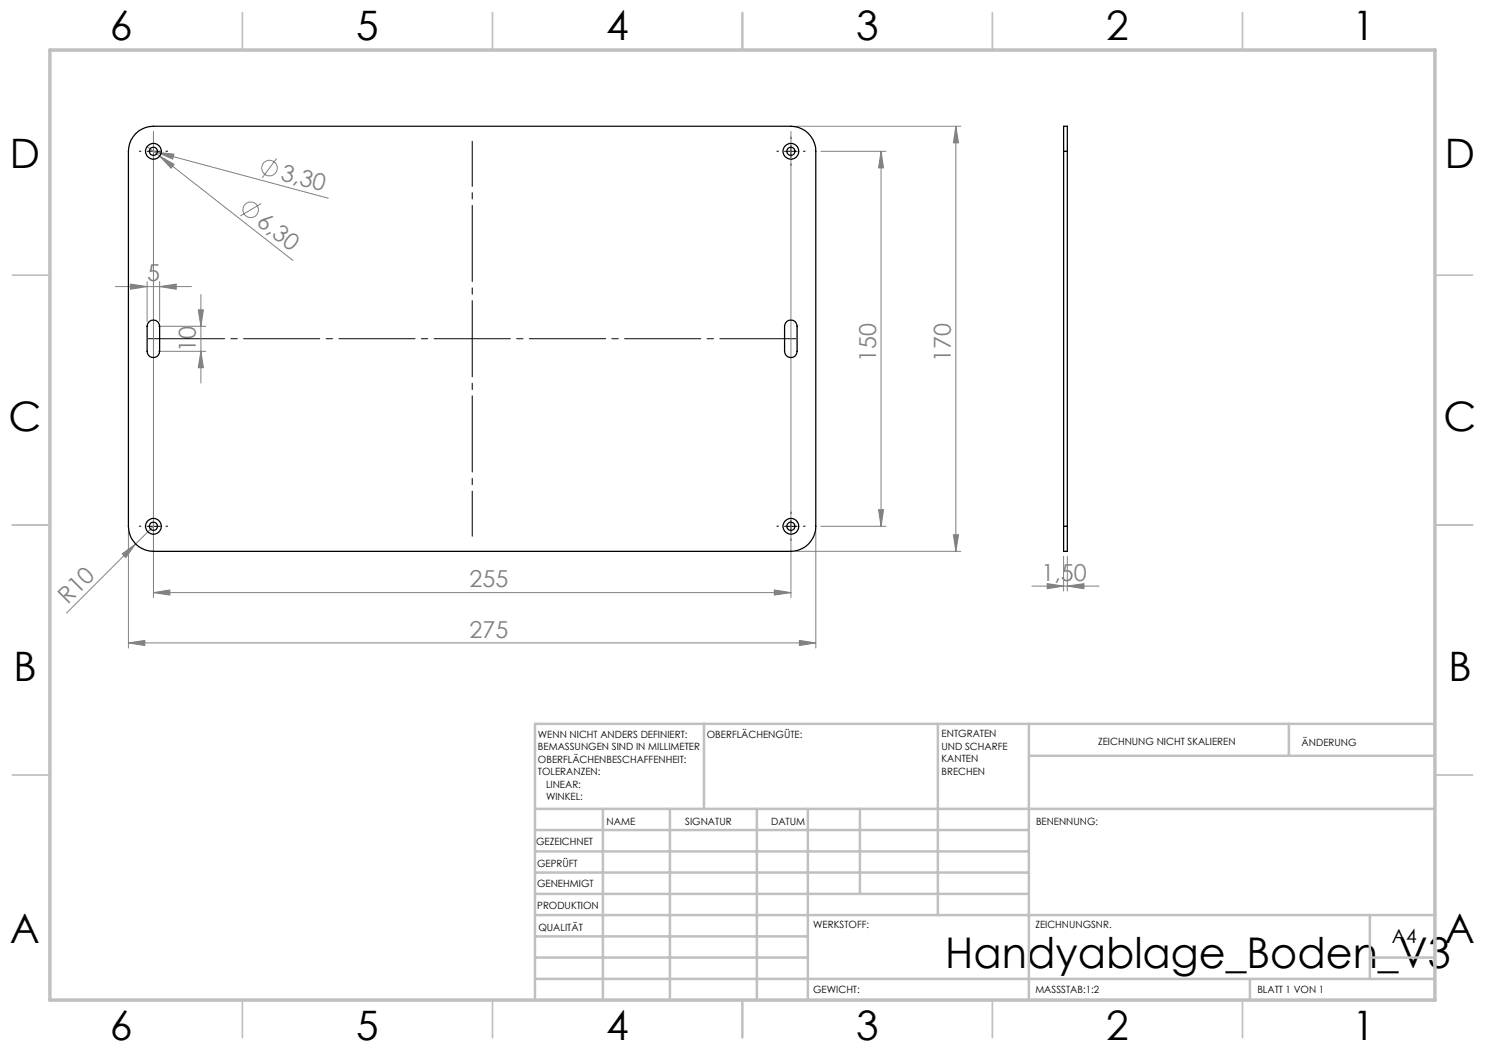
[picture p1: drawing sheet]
<svg xmlns="http://www.w3.org/2000/svg" width="297mm" height="210mm" viewBox="0 0 297 210" stroke-linecap="round" stroke-linejoin="round" font-family="sans-serif">
<g fill="none" stroke="#808080" stroke-width=".2">
<path d="M29.4 29.3l2.5 1.9M29.9 30l1.6 .5M30.7 26.3v93.2M31.5 30.5l3.3 .3-.3 1zM31.5 30.5l34.2 9.1M31.9 31.2l2.9 1.7-.6 .7zM31.9 31.2l26.7 20.9M55.3 31.7l-2.8 3.9M158.2 26.3v93.2M159.2 25.3h33M164.2 30.3h13M176.2 30.3v75"/>
<path d="M176.2 30.3l.5 3.3h-1zM191.2 25.3v85M191.2 25.3l.5 3.3h-1zM23.1 57.3h15.2M26.1 56.8l3.3 .5-3.3 .5zM29.4 56.3v8M31.9 57.3l3.3-.5v1zM31.9 56.3v8M40.2 58.9v17.7M52.2 40.7l-4.1 2.5M31.7 65.3h9.5M31.7 70.3h9.5"/>
<path d="M39.7 62h1l-.5 3.3zM40.2 70.3l.5 3.2h-1zM24.4 110.8l2.7-2-1.9 2.7zM25.7 106.2v23.4M27.1 108.8l-13.8 13.8M30.7 118.5l3.3-.5v1zM30.7 118.5h127.5M30.7 105.3l-3.6 3.5M154.9 118l3.3 .5-3.3 .5zM159.2 110.3h33M163.2 106.2v23.4M164.2 105.3h13"/>
<path d="M175.7 101.9h1l-.5 3.4zM190.7 107h1l-.5 3.3zM206.4 117.2h13.4M209.4 116.7l3.3 .5-3.3 .5zM212.7 111.3v6.9M213.5 117.2l3.3-.5v1zM213.5 111.3v6.9M25.7 128.6l3.3-.5v1zM25.7 128.6h137.5M159.9 128.1l3.3 .5-3.3 .5z"/>
<circle cx="53.9" cy="33.6" r="1.56"/>
<circle cx="50.1" cy="42" r="1.56"/>
</g>
<path d="M28.7 67.7h131.5" fill="none" stroke="#000" stroke-width=".2" stroke-dasharray="15.2 1.3 1.3 1.3" stroke-dashoffset="-1"/>
<path d="M94.4 107.2v-79" fill="none" stroke="#000" stroke-width=".2" stroke-dasharray="15.2 1.3 1.3 1.3" stroke-dashoffset="6.2"/>
<g fill="none" stroke="#000" stroke-width=".2" stroke-dasharray="15.2 1.3 1.3 1.3">
<path d="M28.2 30.2h-.3M30.7 27.7v-.3M30.7 32.7v.4M33.2 30.2h.3M155.7 30.2h-.3M158.2 27.7v-.3M158.2 32.7v.4M160.7 30.2h.3M28.2 105.2h-.3M30.7 102.7v-.3M30.7 107.7v.4M33.2 105.2h.3"/>
<path d="M155.7 105.2h-.3M158.2 102.7v-.3M158.2 107.7v.4M160.7 105.2h.3"/>
</g>
<path d="M29.4 30.3h2.5M30.7 29v2.5M156.9 30.3h2.5M158.2 29v2.5M29.4 105.3h2.5M30.7 104v2.5M156.9 105.3h2.5M158.2 104v2.5" fill="none" stroke="#000" stroke-width=".2"/>
<g fill="none" stroke="#c0c0c0" stroke-width=".35">
<path d="M48.5 2.5v7.5M98.5 2.5v7.5M148.5 2.5v7.5M198.5 2.5v7.5M248.5 2.5v7.5M2.5 55h7.5M287 55h7.5M2.5 105h7.5M287 105h7.5M2.5 155h7.5M287 155h7.5M48.5 200v7.5"/>
<path d="M98.5 200v7.5M148.5 200v7.5M198.5 200v7.5M248.5 200v7.5"/>
</g>
<g fill="none" stroke="#c0c0c0" stroke-width=".5">
<path d="M140.8 144.8v17M187.6 144.8v38.2M205.8 144.8v55.2M205.8 151.2h81.2M257.8 144.8v6.4M287 144.8h-180v55.2M107 161.8h180M107 178.8h98.8M107 174.5h98.8M107 170.3h98.8M107 166h98.8M120.6 161.8v38.2"/>
<path d="M134 161.8v38.2M151.4 161.8v38.2M161.6 161.8v38.2M172 161.8v17M107 195.8h180M107 191.5h54.6M107 187.3h54.6M107 183h180M250 195.8v4.2M274 191.5h13M274 183v12.8"/>
</g>
<path d="M10 10h277v190h-277z" fill="none" stroke="#c0c0c0" stroke-width=".7"/>
<g fill="#808080">
<path d="M24.4 110.8l2.7-2-1.9 2.7z"/>
<path d="M31.9 31.2l2.9 1.7-.6 .7z"/>
<path d="M31.5 30.5l3.3 .3-.3 1z"/>
<path d="M154.9 118l3.3 .5-3.3 .5zM30.7 118.5l3.3-.5v1z"/>
<path d="M25.7 128.6l3.3-.5v1zM159.9 128.1l3.3 .5-3.3 .5zM209.4 116.7l3.3 .5-3.3 .5zM213.5 117.2l3.3-.5v1z"/>
<path d="M26.1 56.8l3.3 .5-3.3 .5zM31.9 57.3l3.3-.5v1z"/>
<path d="M175.7 101.9h1l-.5 3.4zM176.2 30.3l.5 3.3h-1zM190.7 107h1l-.5 3.3zM191.2 25.3l.5 3.3h-1z"/>
<path d="M39.7 62h1l-.5 3.3zM40.2 70.3l.5 3.2h-1z"/>
</g>
<g fill="none" stroke="#000" stroke-width=".25">
<path d="M27.1 26.7a5.1 5.1 0 0 1 3.6-1.4h127.5a5 5 0 0 1 5 5v75a5 5 0 0 1-5 5h-127.5a5 5 0 0 1-5-5v-75a5 5 0 0 1 1.4-3.6zM212.7 30.3v-5h.8v5M212.7 30.3h.8M212.7 30.3v75M213.5 30.3v75M29.7 64.5a1.25 1.25 0 0 1 1.4-.4 1.25 1.25 0 0 1 .8 1.2v5a1.25 1.25 0 0 1-1.2 1.2 1.25 1.25 0 0 1-1.3-1.2v-5zM157.2 64.5a1.24 1.24 0 0 1 1.4-.4 1.24 1.24 0 0 1 .8 1.2v5a1.25 1.25 0 0 1-1.2 1.2 1.25 1.25 0 0 1-1.3-1.2v-5zM212.7 105.3v5h.8v-5M212.7 105.3h.8"/>
<circle cx="30.7" cy="30.3" r=".83"/>
<circle cx="30.7" cy="30.3" r="1.56"/>
<circle cx="158.2" cy="30.3" r="1.56"/>
<circle cx="158.2" cy="30.3" r=".82"/>
<circle cx="30.7" cy="105.3" r=".84"/>
<circle cx="30.7" cy="105.3" r="1.56"/>
<circle cx="158.2" cy="105.2" r=".83"/>
<circle cx="158.2" cy="105.3" r="1.56"/>
</g>
<text font-size="8.5" x="189.1" y="193.6">Handyablage_Boden_V3</text>
<g font-size="8.1">
<text x="22" y="8">6</text>
<text x="71.2" y="8">5</text>
<text x="121.2" y="8">4</text>
<text x="171.3" y="8">3</text>
<text x="221.3" y="8">2</text>
<text x="270.5" y="8">1</text>
<text x="2" y="33.6">D</text>
<text x="289" y="33.6">D</text>
<text x="1.7" y="86.1">C</text>
<text x="288.7" y="86.1">C</text>
<text x="2.7" y="136.1">B</text>
<text x="289.7" y="136.1">B</text>
<text x="2" y="188.6">A</text>
<text x="289" y="188.6">A</text>
<text x="22" y="208">6</text>
<text x="71.2" y="208">5</text>
<text x="121.2" y="208">4</text>
<text x="171.3" y="208">3</text>
<text x="221.3" y="208">2</text>
<text x="270.5" y="208">1</text>
</g>
<g font-size="4.7" fill="#808080">
<text x="55.9" y="35.9" transform="rotate(15 55.9 35.9)">3,30</text>
<text x="51.1" y="44.9" transform="rotate(38 51.1 44.9)">6,30</text>
<text x="29.4" y="56.3">5</text>
<text x="39.2" y="70.5" transform="rotate(-90 39.2 70.5)">10</text>
<text x="175.2" y="72.4" transform="rotate(-90 175.2 72.4)">150</text>
<text x="190.2" y="72.4" transform="rotate(-90 190.2 72.4)">170</text>
<text x="93.9" y="117.5">255</text>
<text x="208.3" y="116.2">1,50</text>
<text x="13.5" y="121" transform="rotate(-45 13.5 121)">R10</text>
<text x="93.9" y="127.6">275</text>
</g>
<text font-size="3.9" x="278.4" y="188.6">A4</text>
<g font-size="2">
<text x="107.6" y="147.6">WENN NICHT ANDERS DEFINIERT:</text>
<text x="141.4" y="147.6">OBERFLÄCHENGÜTE:</text>
<text x="188.3" y="147.5">ENTGRATEN</text>
<text x="188.3" y="150">UND SCHARFE</text>
<text x="219.6" y="149">ZEICHNUNG NICHT SKALIEREN</text>
<text x="260.3" y="149.2">ÄNDERUNG</text>
<text x="107.6" y="150.1">BEMASSUNGEN SIND IN MILLIMETER</text>
<text x="107.6" y="152.6">OBERFLÄCHENBESCHAFFENHEIT:</text>
<text x="107.6" y="155.1">TOLERANZEN:</text>
<text x="188.3" y="152.5">KANTEN</text>
<text x="188.3" y="155">BRECHEN</text>
<text x="109.2" y="157.6">LINEAR:</text>
<text x="109.2" y="160.1">WINKEL:</text>
<text x="121.3" y="165">NAME</text>
<text x="137" y="164.9">SIGNATUR</text>
<text x="154.2" y="164.9">DATUM</text>
<text x="207.2" y="164.9">BENENNUNG:</text>
<text x="107.2" y="169.1">GEZEICHNET</text>
<text x="107.4" y="173.3">GEPRÜFT</text>
<text x="107.4" y="177.4">GENEHMIGT</text>
<text x="107.5" y="181.8">PRODUKTION</text>
<text x="162.6" y="185.5">WERKSTOFF:</text>
<text x="207.1" y="185.5">ZEICHNUNGSNR.</text>
<text x="107.7" y="186.1">QUALITÄT</text>
<text x="162.6" y="198.5">GEWICHT:</text>
<text x="207.1" y="198.6">MASSSTAB:1:2</text>
<text x="251.5" y="198.6">BLATT 1 VON 1</text>
</g>
</svg>
